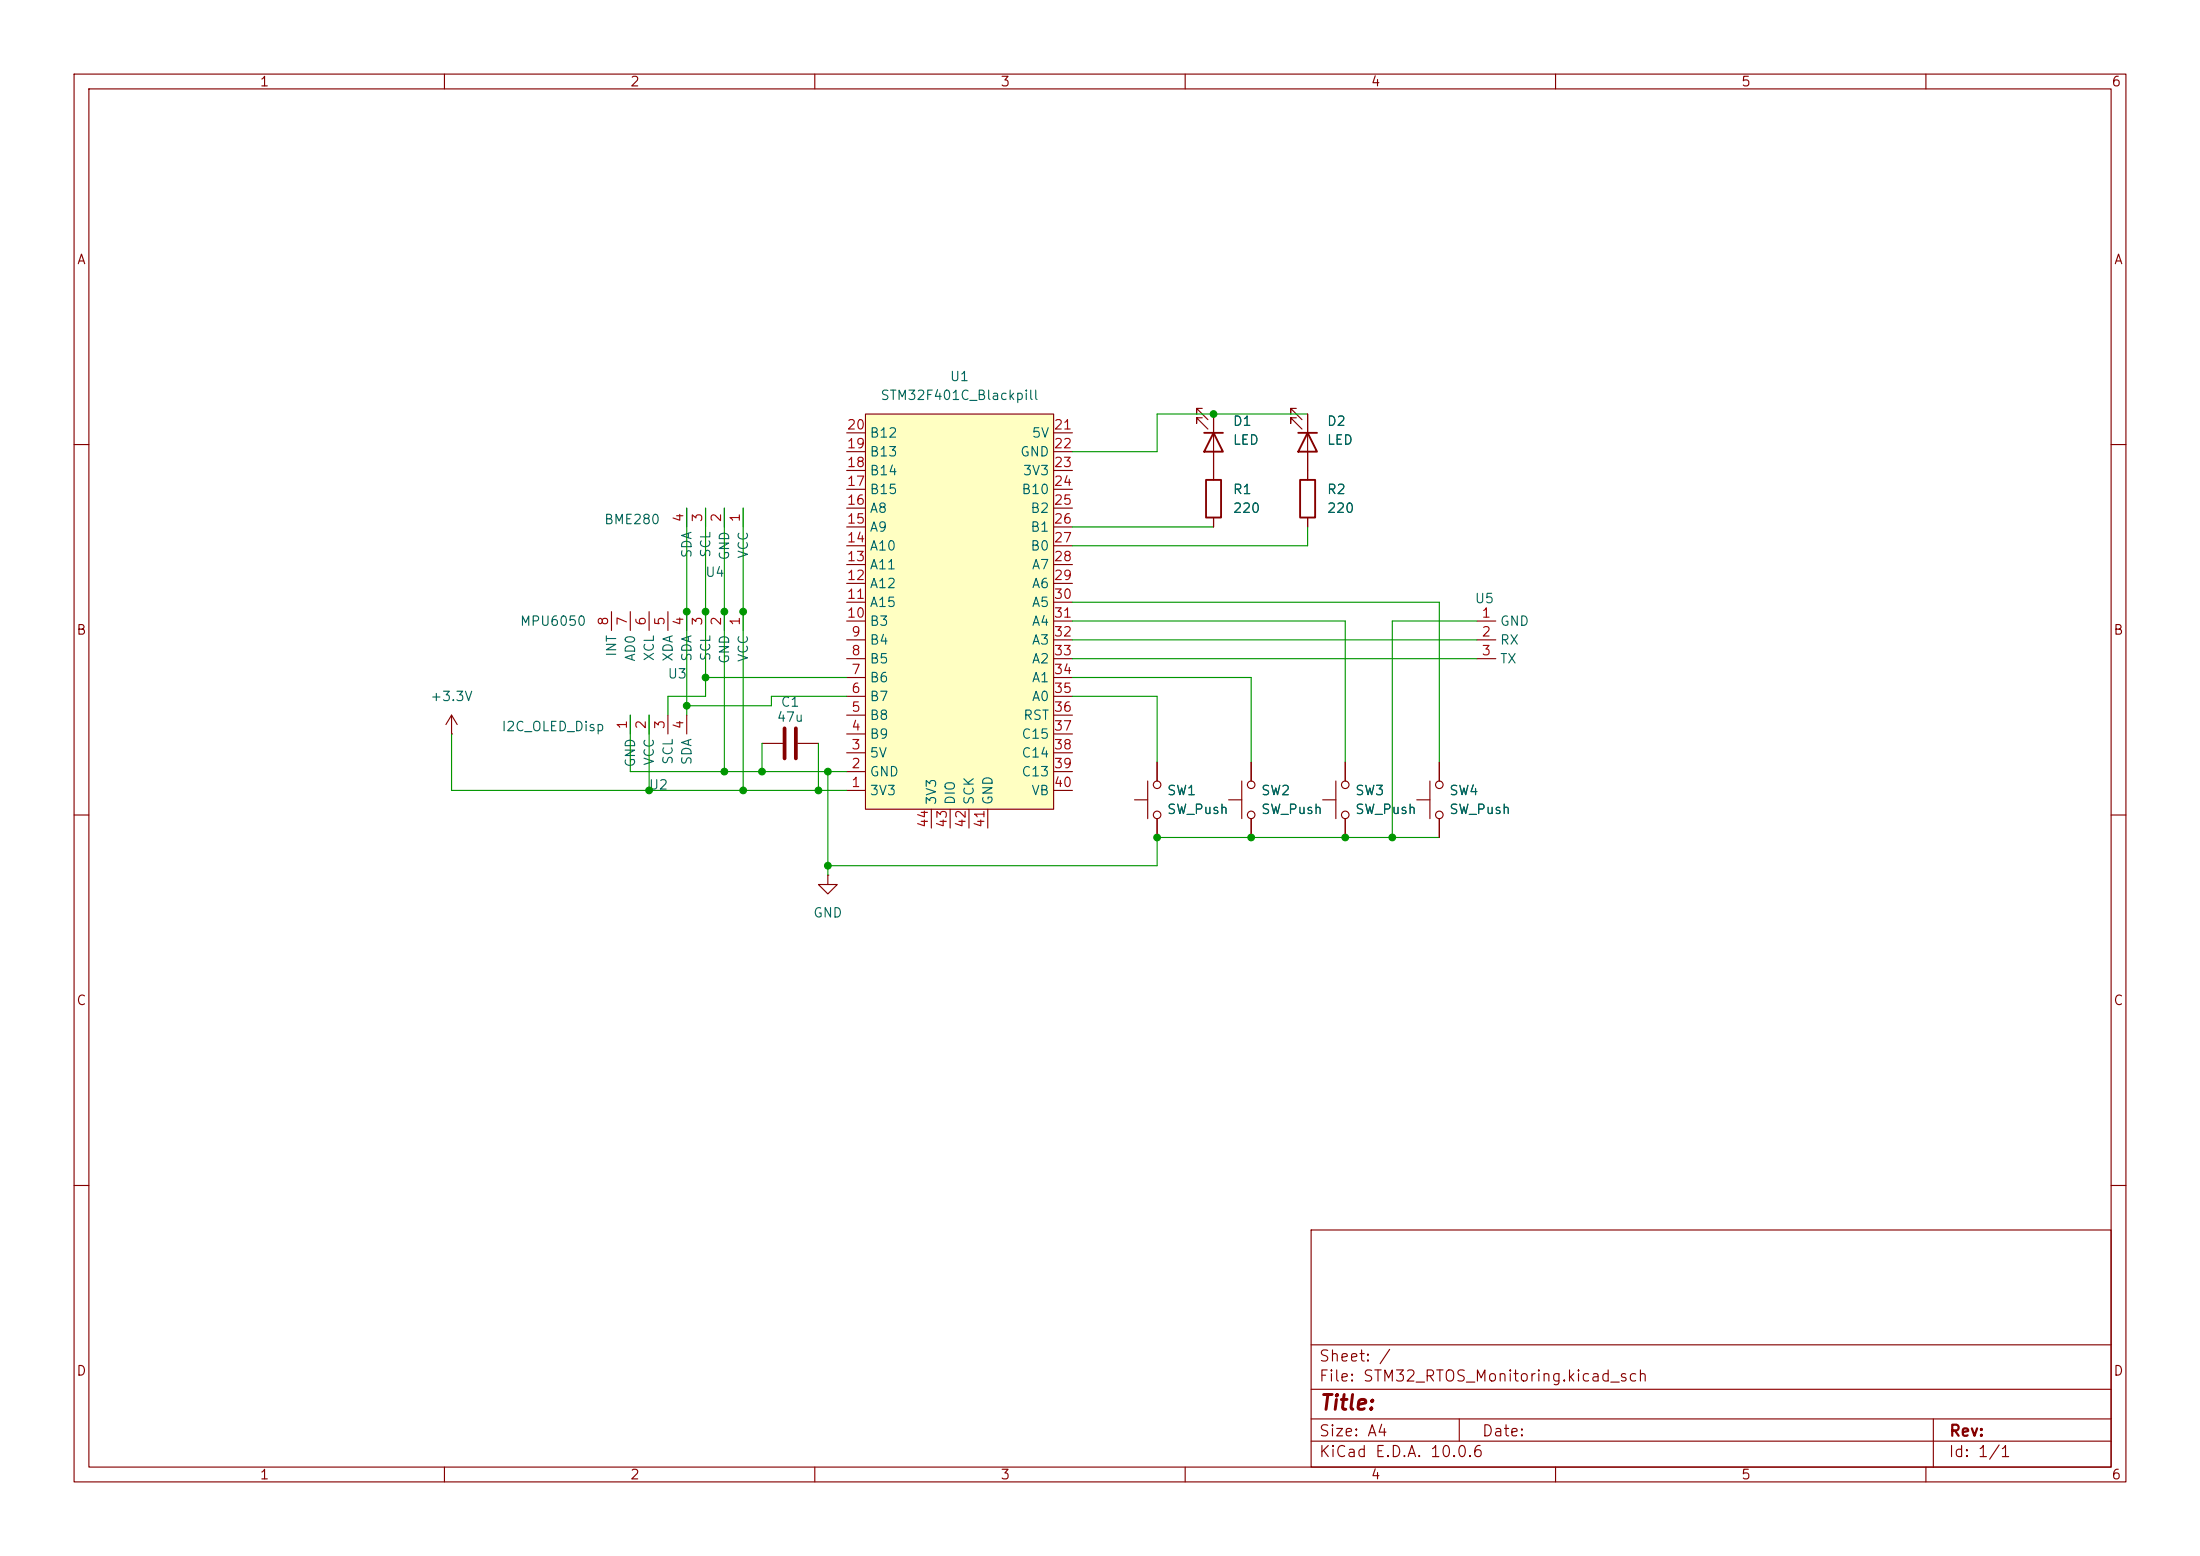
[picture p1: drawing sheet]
(kicad_sch
 (version 20260306)
 (generator "eeschema")
 (generator_version "10.0")
 (paper "A4")
 (lib_symbols
  (symbol "Device:C"
   (pin_numbers (hide yes))
   (pin_names
    (offset 0.254)) (exclude_from_sim no) (in_bom yes) (on_board yes)
   (in_pos_files yes)
   (duplicate_pin_numbers_are_jumpers no)
   (property "Reference" "C" (at 0.635 2.54 0) (show_name no) (do_not_autoplace no) (effects (font (size 1.27 1.27)) (justify left)))
   (property "Value" "C" (at 0.635 -2.54 0) (show_name no) (do_not_autoplace no) (effects (font (size 1.27 1.27)) (justify left)))
   (property "Footprint" "" (at 0.9652 -3.81 0) (show_name no) (do_not_autoplace no) (hide yes) (effects (font (size 1.27 1.27))))
   (property "Datasheet" "" (at 0 0 0) (show_name no) (do_not_autoplace no) (hide yes) (effects (font (size 1.27 1.27))))
   (property "Description" "Unpolarized capacitor" (at 0 0 0) (show_name no) (do_not_autoplace no) (hide yes) (effects (font (size 1.27 1.27))))
   (symbol "C_0_1"
    (polyline (pts (xy -2.032 0.762) (xy 2.032 0.762)) (stroke (width 0.508) (type default)) (fill (type none)))
    (polyline (pts (xy -2.032 -0.762) (xy 2.032 -0.762)) (stroke (width 0.508) (type default)) (fill (type none))))
   (symbol "C_1_1"
    (pin passive line (at 0 3.81 270) (length 2.794) (name "" (effects (font (size 1.27 1.27)))) (number "1" (effects (font (size 1.27 1.27)))))
    (pin passive line (at 0 -3.81 90) (length 2.794) (name "" (effects (font (size 1.27 1.27)))) (number "2" (effects (font (size 1.27 1.27))))))
   (embedded_fonts no))
  (symbol "Device:LED"
   (pin_numbers (hide yes))
   (pin_names
    (offset 1.016) (hide yes)) (exclude_from_sim no) (in_bom yes) (on_board yes)
   (in_pos_files yes)
   (duplicate_pin_numbers_are_jumpers no)
   (property "Reference" "D" (at 0 2.54 0) (show_name no) (do_not_autoplace no) (effects (font (size 1.27 1.27))))
   (property "Value" "LED" (at 0 -2.54 0) (show_name no) (do_not_autoplace no) (effects (font (size 1.27 1.27))))
   (property "Footprint" "" (at 0 0 0) (show_name no) (do_not_autoplace no) (hide yes) (effects (font (size 1.27 1.27))))
   (property "Datasheet" "" (at 0 0 0) (show_name no) (do_not_autoplace no) (hide yes) (effects (font (size 1.27 1.27))))
   (property "Description" "Light emitting diode" (at 0 0 0) (show_name no) (do_not_autoplace no) (hide yes) (effects (font (size 1.27 1.27))))
   (property "Sim.Pins" "1=K 2=A" (at 0 0 0) (show_name no) (do_not_autoplace no) (hide yes) (effects (font (size 1.27 1.27))))
   (symbol "LED_0_1"
    (polyline (pts (xy -3.048 -0.762) (xy -4.572 -2.286) (xy -3.81 -2.286) (xy -4.572 -2.286) (xy -4.572 -1.524)) (stroke (width 0) (type default)) (fill (type none)))
    (polyline (pts (xy -1.778 -0.762) (xy -3.302 -2.286) (xy -2.54 -2.286) (xy -3.302 -2.286) (xy -3.302 -1.524)) (stroke (width 0) (type default)) (fill (type none)))
    (polyline (pts (xy -1.27 0) (xy 1.27 0)) (stroke (width 0) (type default)) (fill (type none)))
    (polyline (pts (xy -1.27 -1.27) (xy -1.27 1.27)) (stroke (width 0.254) (type default)) (fill (type none)))
    (polyline (pts (xy 1.27 -1.27) (xy 1.27 1.27) (xy -1.27 0) (xy 1.27 -1.27)) (stroke (width 0.254) (type default)) (fill (type none))))
   (symbol "LED_1_1"
    (pin passive line (at -3.81 0 0) (length 2.54) (name "K" (effects (font (size 1.27 1.27)))) (number "1" (effects (font (size 1.27 1.27)))))
    (pin passive line (at 3.81 0 180) (length 2.54) (name "A" (effects (font (size 1.27 1.27)))) (number "2" (effects (font (size 1.27 1.27))))))
   (embedded_fonts no))
  (symbol "Device:R"
   (pin_numbers (hide yes))
   (pin_names
    (offset 0)) (exclude_from_sim no) (in_bom yes) (on_board yes)
   (in_pos_files yes)
   (duplicate_pin_numbers_are_jumpers no)
   (property "Reference" "R" (at 2.032 0 90) (show_name no) (do_not_autoplace no) (effects (font (size 1.27 1.27))))
   (property "Value" "R" (at 0 0 90) (show_name no) (do_not_autoplace no) (effects (font (size 1.27 1.27))))
   (property "Footprint" "" (at -1.778 0 90) (show_name no) (do_not_autoplace no) (hide yes) (effects (font (size 1.27 1.27))))
   (property "Datasheet" "" (at 0 0 0) (show_name no) (do_not_autoplace no) (hide yes) (effects (font (size 1.27 1.27))))
   (property "Description" "Resistor" (at 0 0 0) (show_name no) (do_not_autoplace no) (hide yes) (effects (font (size 1.27 1.27))))
   (symbol "R_0_1"
    (rectangle (start -1.016 -2.54) (end 1.016 2.54) (stroke (width 0.254) (type default)) (fill (type none))))
   (symbol "R_1_1"
    (pin passive line (at 0 3.81 270) (length 1.27) (name "" (effects (font (size 1.27 1.27)))) (number "1" (effects (font (size 1.27 1.27)))))
    (pin passive line (at 0 -3.81 90) (length 1.27) (name "" (effects (font (size 1.27 1.27)))) (number "2" (effects (font (size 1.27 1.27))))))
   (embedded_fonts no))
  (symbol "Switch:SW_Push"
   (pin_numbers (hide yes))
   (pin_names
    (offset 1.016) (hide yes)) (exclude_from_sim no) (in_bom yes) (on_board yes)
   (in_pos_files yes)
   (duplicate_pin_numbers_are_jumpers no)
   (property "Reference" "SW" (at 1.27 2.54 0) (show_name no) (do_not_autoplace no) (effects (font (size 1.27 1.27)) (justify left)))
   (property "Value" "SW_Push" (at 0 -1.524 0) (show_name no) (do_not_autoplace no) (effects (font (size 1.27 1.27))))
   (property "Footprint" "" (at 0 5.08 0) (show_name no) (do_not_autoplace no) (hide yes) (effects (font (size 1.27 1.27))))
   (property "Datasheet" "" (at 0 5.08 0) (show_name no) (do_not_autoplace no) (hide yes) (effects (font (size 1.27 1.27))))
   (property "Description" "Push button switch, generic, two pins" (at 0 0 0) (show_name no) (do_not_autoplace no) (hide yes) (effects (font (size 1.27 1.27))))
   (symbol "SW_Push_0_1"
    (circle (center -2.032 0) (radius 0.508) (stroke (width 0) (type default)) (fill (type none)))
    (polyline (pts (xy 0 1.27) (xy 0 3.048)) (stroke (width 0) (type default)) (fill (type none)))
    (circle (center 2.032 0) (radius 0.508) (stroke (width 0) (type default)) (fill (type none)))
    (polyline (pts (xy 2.54 1.27) (xy -2.54 1.27)) (stroke (width 0) (type default)) (fill (type none)))
    (pin passive line (at -5.08 0 0) (length 2.54) (name "1" (effects (font (size 1.27 1.27)))) (number "1" (effects (font (size 1.27 1.27)))))
    (pin passive line (at 5.08 0 180) (length 2.54) (name "2" (effects (font (size 1.27 1.27)))) (number "2" (effects (font (size 1.27 1.27))))))
   (embedded_fonts no))
  (symbol "power:+3.3V"
   (power global)
   (pin_numbers (hide yes))
   (pin_names
    (offset 0) (hide yes)) (exclude_from_sim no) (in_bom yes) (on_board yes)
   (in_pos_files yes)
   (duplicate_pin_numbers_are_jumpers no)
   (property "Reference" "#PWR" (at 0 -3.81 0) (show_name no) (do_not_autoplace no) (hide yes) (effects (font (size 1.27 1.27))))
   (property "Value" "+3.3V" (at 0 3.556 0) (show_name no) (do_not_autoplace no) (effects (font (size 1.27 1.27))))
   (property "Footprint" "" (at 0 0 0) (show_name no) (do_not_autoplace no) (hide yes) (effects (font (size 1.27 1.27))))
   (property "Datasheet" "" (at 0 0 0) (show_name no) (do_not_autoplace no) (hide yes) (effects (font (size 1.27 1.27))))
   (property "Description" "Power symbol creates a global label with name \"+3.3V\"" (at 0 0 0) (show_name no) (do_not_autoplace no) (hide yes) (effects (font (size 1.27 1.27))))
   (symbol "+3.3V_0_1"
    (polyline (pts (xy -0.762 1.27) (xy 0 2.54)) (stroke (width 0) (type default)) (fill (type none)))
    (polyline (pts (xy 0 2.54) (xy 0.762 1.27)) (stroke (width 0) (type default)) (fill (type none)))
    (polyline (pts (xy 0 0) (xy 0 2.54)) (stroke (width 0) (type default)) (fill (type none))))
   (symbol "+3.3V_1_1"
    (pin power_in line (at 0 0 90) (length 0) (name "" (effects (font (size 1.27 1.27)))) (number "1" (effects (font (size 1.27 1.27))))))
   (embedded_fonts no))
  (symbol "power:GND"
   (power global)
   (pin_numbers (hide yes))
   (pin_names
    (offset 0) (hide yes)) (exclude_from_sim no) (in_bom yes) (on_board yes)
   (in_pos_files yes)
   (duplicate_pin_numbers_are_jumpers no)
   (property "Reference" "#PWR" (at 0 -6.35 0) (show_name no) (do_not_autoplace no) (hide yes) (effects (font (size 1.27 1.27))))
   (property "Value" "GND" (at 0 -3.81 0) (show_name no) (do_not_autoplace no) (effects (font (size 1.27 1.27))))
   (property "Footprint" "" (at 0 0 0) (show_name no) (do_not_autoplace no) (hide yes) (effects (font (size 1.27 1.27))))
   (property "Datasheet" "" (at 0 0 0) (show_name no) (do_not_autoplace no) (hide yes) (effects (font (size 1.27 1.27))))
   (property "Description" "Power symbol creates a global label with name \"GND\" , ground" (at 0 0 0) (show_name no) (do_not_autoplace no) (hide yes) (effects (font (size 1.27 1.27))))
   (symbol "GND_0_1"
    (polyline (pts (xy 0 0) (xy 0 -1.27) (xy 1.27 -1.27) (xy 0 -2.54) (xy -1.27 -1.27) (xy 0 -1.27)) (stroke (width 0) (type default)) (fill (type none))))
   (symbol "GND_1_1"
    (pin power_in line (at 0 0 270) (length 0) (name "" (effects (font (size 1.27 1.27)))) (number "1" (effects (font (size 1.27 1.27))))))
   (embedded_fonts no))
  (symbol "sym_lib:BME280" (exclude_from_sim no) (in_bom yes) (on_board yes)
   (in_pos_files yes)
   (duplicate_pin_numbers_are_jumpers no)
   (property "Reference" "U" (at 0 -5.588 0) (show_name no) (do_not_autoplace no) (effects (font (size 1.27 1.27))))
   (property "Value" "BME280" (at -11.684 1.27 0) (show_name no) (do_not_autoplace no) (effects (font (size 1.27 1.27))))
   (property "Footprint" "" (at 0 0 0) (show_name no) (do_not_autoplace no) (hide yes) (effects (font (size 1.27 1.27))))
   (property "Datasheet" "" (at 0 0 0) (show_name no) (do_not_autoplace no) (hide yes) (effects (font (size 1.27 1.27))))
   (property "Description" "" (at 0 0 0) (show_name no) (do_not_autoplace no) (hide yes) (effects (font (size 1.27 1.27))))
   (symbol "BME280_1_1"
    (pin power_in line (at 3.81 2.54 270) (length 2.54) (name "VCC" (effects (font (size 1.27 1.27)))) (number "1" (effects (font (size 1.27 1.27)))))
    (pin power_in line (at 1.27 2.54 270) (length 2.54) (name "GND" (effects (font (size 1.27 1.27)))) (number "2" (effects (font (size 1.27 1.27)))))
    (pin bidirectional line (at -1.27 2.54 270) (length 2.54) (name "SCL" (effects (font (size 1.27 1.27)))) (number "3" (effects (font (size 1.27 1.27)))))
    (pin bidirectional line (at -3.81 2.54 270) (length 2.54) (name "SDA" (effects (font (size 1.27 1.27)))) (number "4" (effects (font (size 1.27 1.27))))))
   (embedded_fonts no))
  (symbol "sym_lib:I2C_OLED_Disp" (exclude_from_sim no) (in_bom yes) (on_board yes)
   (in_pos_files yes)
   (duplicate_pin_numbers_are_jumpers no)
   (property "Reference" "U" (at 0 -5.588 0) (show_name no) (do_not_autoplace no) (effects (font (size 1.27 1.27))))
   (property "Value" "I2C_OLED_Disp" (at -13.97 1.524 0) (show_name no) (do_not_autoplace no) (effects (font (size 1.27 1.27))))
   (property "Footprint" "" (at 0 0 0) (show_name no) (do_not_autoplace no) (hide yes) (effects (font (size 1.27 1.27))))
   (property "Datasheet" "" (at 0 0 0) (show_name no) (do_not_autoplace no) (hide yes) (effects (font (size 1.27 1.27))))
   (property "Description" "" (at 0 0 0) (show_name no) (do_not_autoplace no) (hide yes) (effects (font (size 1.27 1.27))))
   (symbol "I2C_OLED_Disp_1_1"
    (pin power_in line (at -3.81 2.54 270) (length 2.54) (name "GND" (effects (font (size 1.27 1.27)))) (number "1" (effects (font (size 1.27 1.27)))))
    (pin power_in line (at -1.27 2.54 270) (length 2.54) (name "VCC" (effects (font (size 1.27 1.27)))) (number "2" (effects (font (size 1.27 1.27)))))
    (pin bidirectional line (at 1.27 2.54 270) (length 2.54) (name "SCL" (effects (font (size 1.27 1.27)))) (number "3" (effects (font (size 1.27 1.27)))))
    (pin bidirectional line (at 3.81 2.54 270) (length 2.54) (name "SDA" (effects (font (size 1.27 1.27)))) (number "4" (effects (font (size 1.27 1.27))))))
   (embedded_fonts no))
  (symbol "sym_lib:MPU6050" (exclude_from_sim no) (in_bom yes) (on_board yes)
   (in_pos_files yes)
   (duplicate_pin_numbers_are_jumpers no)
   (property "Reference" "U" (at 0 -5.588 0) (show_name no) (do_not_autoplace no) (effects (font (size 1.27 1.27))))
   (property "Value" "MPU6050" (at -17.018 1.778 0) (show_name no) (do_not_autoplace no) (effects (font (size 1.27 1.27))))
   (property "Footprint" "" (at 0 0 0) (show_name no) (do_not_autoplace no) (hide yes) (effects (font (size 1.27 1.27))))
   (property "Datasheet" "" (at 0 0 0) (show_name no) (do_not_autoplace no) (hide yes) (effects (font (size 1.27 1.27))))
   (property "Description" "" (at 0 0 0) (show_name no) (do_not_autoplace no) (hide yes) (effects (font (size 1.27 1.27))))
   (symbol "MPU6050_1_1"
    (pin power_in line (at 8.89 2.54 270) (length 2.54) (name "VCC" (effects (font (size 1.27 1.27)))) (number "1" (effects (font (size 1.27 1.27)))))
    (pin power_in line (at 6.35 2.54 270) (length 2.54) (name "GND" (effects (font (size 1.27 1.27)))) (number "2" (effects (font (size 1.27 1.27)))))
    (pin bidirectional line (at 3.81 2.54 270) (length 2.54) (name "SCL" (effects (font (size 1.27 1.27)))) (number "3" (effects (font (size 1.27 1.27)))))
    (pin bidirectional line (at 1.27 2.54 270) (length 2.54) (name "SDA" (effects (font (size 1.27 1.27)))) (number "4" (effects (font (size 1.27 1.27)))))
    (pin bidirectional line (at -1.27 2.54 270) (length 2.54) (name "XDA" (effects (font (size 1.27 1.27)))) (number "5" (effects (font (size 1.27 1.27)))))
    (pin bidirectional line (at -3.81 2.54 270) (length 2.54) (name "XCL" (effects (font (size 1.27 1.27)))) (number "6" (effects (font (size 1.27 1.27)))))
    (pin bidirectional line (at -6.35 2.54 270) (length 2.54) (name "AD0" (effects (font (size 1.27 1.27)))) (number "7" (effects (font (size 1.27 1.27)))))
    (pin bidirectional line (at -8.89 2.54 270) (length 2.54) (name "INT" (effects (font (size 1.27 1.27)))) (number "8" (effects (font (size 1.27 1.27))))))
   (embedded_fonts no))
  (symbol "sym_lib:STM32F401C_Blackpill" (exclude_from_sim no) (in_bom yes) (on_board yes)
   (in_pos_files yes)
   (duplicate_pin_numbers_are_jumpers no)
   (property "Reference" "U" (at 0 0 0) (show_name no) (do_not_autoplace no) (effects (font (size 1.27 1.27))))
   (property "Value" "STM32F401C_Blackpill" (at 16.764 -53.848 0) (show_name no) (do_not_autoplace no) (effects (font (size 1.27 1.27))))
   (property "Footprint" "" (at 0 0 0) (show_name no) (do_not_autoplace no) (hide yes) (effects (font (size 1.27 1.27))))
   (property "Datasheet" "" (at 0 0 0) (show_name no) (do_not_autoplace no) (hide yes) (effects (font (size 1.27 1.27))))
   (property "Description" "" (at 0 0 0) (show_name no) (do_not_autoplace no) (hide yes) (effects (font (size 1.27 1.27))))
   (symbol "STM32F401C_Blackpill_1_1"
    (rectangle (start -12.7 2.54) (end 12.7 -50.8) (stroke (width 0) (type solid)) (fill (type background)))
    (pin power_in line (at -15.24 -48.26 0) (length 2.54) (name "3V3" (effects (font (size 1.27 1.27)))) (number "1" (effects (font (size 1.27 1.27)))))
    (pin power_in line (at -15.24 -45.72 0) (length 2.54) (name "GND" (effects (font (size 1.27 1.27)))) (number "2" (effects (font (size 1.27 1.27)))))
    (pin power_in line (at -15.24 -43.18 0) (length 2.54) (name "5V" (effects (font (size 1.27 1.27)))) (number "3" (effects (font (size 1.27 1.27)))))
    (pin bidirectional line (at -15.24 -40.64 0) (length 2.54) (name "B9" (effects (font (size 1.27 1.27)))) (number "4" (effects (font (size 1.27 1.27)))))
    (pin bidirectional line (at -15.24 -38.1 0) (length 2.54) (name "B8" (effects (font (size 1.27 1.27)))) (number "5" (effects (font (size 1.27 1.27)))))
    (pin bidirectional line (at -15.24 -35.56 0) (length 2.54) (name "B7" (effects (font (size 1.27 1.27)))) (number "6" (effects (font (size 1.27 1.27)))))
    (pin bidirectional line (at -15.24 -33.02 0) (length 2.54) (name "B6" (effects (font (size 1.27 1.27)))) (number "7" (effects (font (size 1.27 1.27)))))
    (pin bidirectional line (at -15.24 -30.48 0) (length 2.54) (name "B5" (effects (font (size 1.27 1.27)))) (number "8" (effects (font (size 1.27 1.27)))))
    (pin bidirectional line (at -15.24 -27.94 0) (length 2.54) (name "B4" (effects (font (size 1.27 1.27)))) (number "9" (effects (font (size 1.27 1.27)))))
    (pin bidirectional line (at -15.24 -25.4 0) (length 2.54) (name "B3" (effects (font (size 1.27 1.27)))) (number "10" (effects (font (size 1.27 1.27)))))
    (pin bidirectional line (at -15.24 -22.86 0) (length 2.54) (name "A15" (effects (font (size 1.27 1.27)))) (number "11" (effects (font (size 1.27 1.27)))))
    (pin bidirectional line (at -15.24 -20.32 0) (length 2.54) (name "A12" (effects (font (size 1.27 1.27)))) (number "12" (effects (font (size 1.27 1.27)))))
    (pin bidirectional line (at -15.24 -17.78 0) (length 2.54) (name "A11" (effects (font (size 1.27 1.27)))) (number "13" (effects (font (size 1.27 1.27)))))
    (pin bidirectional line (at -15.24 -15.24 0) (length 2.54) (name "A10" (effects (font (size 1.27 1.27)))) (number "14" (effects (font (size 1.27 1.27)))))
    (pin bidirectional line (at -15.24 -12.7 0) (length 2.54) (name "A9" (effects (font (size 1.27 1.27)))) (number "15" (effects (font (size 1.27 1.27)))))
    (pin bidirectional line (at -15.24 -10.16 0) (length 2.54) (name "A8" (effects (font (size 1.27 1.27)))) (number "16" (effects (font (size 1.27 1.27)))))
    (pin bidirectional line (at -15.24 -7.62 0) (length 2.54) (name "B15" (effects (font (size 1.27 1.27)))) (number "17" (effects (font (size 1.27 1.27)))))
    (pin bidirectional line (at -15.24 -5.08 0) (length 2.54) (name "B14" (effects (font (size 1.27 1.27)))) (number "18" (effects (font (size 1.27 1.27)))))
    (pin bidirectional line (at -15.24 -2.54 0) (length 2.54) (name "B13" (effects (font (size 1.27 1.27)))) (number "19" (effects (font (size 1.27 1.27)))))
    (pin bidirectional line (at -15.24 0 0) (length 2.54) (name "B12" (effects (font (size 1.27 1.27)))) (number "20" (effects (font (size 1.27 1.27)))))
    (pin power_in line (at 15.24 0 180) (length 2.54) (name "5V" (effects (font (size 1.27 1.27)))) (number "21" (effects (font (size 1.27 1.27)))))
    (pin power_in line (at 15.24 -2.54 180) (length 2.54) (name "GND" (effects (font (size 1.27 1.27)))) (number "22" (effects (font (size 1.27 1.27)))))
    (pin power_in line (at 15.24 -5.08 180) (length 2.54) (name "3V3" (effects (font (size 1.27 1.27)))) (number "23" (effects (font (size 1.27 1.27)))))
    (pin bidirectional line (at 15.24 -7.62 180) (length 2.54) (name "B10" (effects (font (size 1.27 1.27)))) (number "24" (effects (font (size 1.27 1.27)))))
    (pin bidirectional line (at 15.24 -10.16 180) (length 2.54) (name "B2" (effects (font (size 1.27 1.27)))) (number "25" (effects (font (size 1.27 1.27)))))
    (pin bidirectional line (at 15.24 -12.7 180) (length 2.54) (name "B1" (effects (font (size 1.27 1.27)))) (number "26" (effects (font (size 1.27 1.27)))))
    (pin bidirectional line (at 15.24 -15.24 180) (length 2.54) (name "B0" (effects (font (size 1.27 1.27)))) (number "27" (effects (font (size 1.27 1.27)))))
    (pin bidirectional line (at 15.24 -17.78 180) (length 2.54) (name "A7" (effects (font (size 1.27 1.27)))) (number "28" (effects (font (size 1.27 1.27)))))
    (pin bidirectional line (at 15.24 -20.32 180) (length 2.54) (name "A6" (effects (font (size 1.27 1.27)))) (number "29" (effects (font (size 1.27 1.27)))))
    (pin bidirectional line (at 15.24 -22.86 180) (length 2.54) (name "A5" (effects (font (size 1.27 1.27)))) (number "30" (effects (font (size 1.27 1.27)))))
    (pin bidirectional line (at 15.24 -25.4 180) (length 2.54) (name "A4" (effects (font (size 1.27 1.27)))) (number "31" (effects (font (size 1.27 1.27)))))
    (pin bidirectional line (at 15.24 -27.94 180) (length 2.54) (name "A3" (effects (font (size 1.27 1.27)))) (number "32" (effects (font (size 1.27 1.27)))))
    (pin bidirectional line (at 15.24 -30.48 180) (length 2.54) (name "A2" (effects (font (size 1.27 1.27)))) (number "33" (effects (font (size 1.27 1.27)))))
    (pin bidirectional line (at 15.24 -33.02 180) (length 2.54) (name "A1" (effects (font (size 1.27 1.27)))) (number "34" (effects (font (size 1.27 1.27)))))
    (pin bidirectional line (at 15.24 -35.56 180) (length 2.54) (name "A0" (effects (font (size 1.27 1.27)))) (number "35" (effects (font (size 1.27 1.27)))))
    (pin bidirectional line (at 15.24 -38.1 180) (length 2.54) (name "RST" (effects (font (size 1.27 1.27)))) (number "36" (effects (font (size 1.27 1.27)))))
    (pin bidirectional line (at 15.24 -40.64 180) (length 2.54) (name "C15" (effects (font (size 1.27 1.27)))) (number "37" (effects (font (size 1.27 1.27)))))
    (pin bidirectional line (at 15.24 -43.18 180) (length 2.54) (name "C14" (effects (font (size 1.27 1.27)))) (number "38" (effects (font (size 1.27 1.27)))))
    (pin bidirectional line (at 15.24 -45.72 180) (length 2.54) (name "C13" (effects (font (size 1.27 1.27)))) (number "39" (effects (font (size 1.27 1.27)))))
    (pin bidirectional line (at 15.24 -48.26 180) (length 2.54) (name "VB" (effects (font (size 1.27 1.27)))) (number "40" (effects (font (size 1.27 1.27)))))
    (pin power_in line (at 3.81 -53.34 90) (length 2.54) (name "GND" (effects (font (size 1.27 1.27)))) (number "41" (effects (font (size 1.27 1.27)))))
    (pin bidirectional line (at 1.27 -53.34 90) (length 2.54) (name "SCK" (effects (font (size 1.27 1.27)))) (number "42" (effects (font (size 1.27 1.27)))))
    (pin bidirectional line (at -1.27 -53.34 90) (length 2.54) (name "DIO" (effects (font (size 1.27 1.27)))) (number "43" (effects (font (size 1.27 1.27)))))
    (pin power_in line (at -3.81 -53.34 90) (length 2.54) (name "3V3" (effects (font (size 1.27 1.27)))) (number "44" (effects (font (size 1.27 1.27))))))
   (embedded_fonts no))
  (symbol "sym_lib:UART_Port" (exclude_from_sim no) (in_bom yes) (on_board yes)
   (in_pos_files yes)
   (duplicate_pin_numbers_are_jumpers no)
   (property "Reference" "U" (at 9.652 0 0) (show_name no) (do_not_autoplace no) (effects (font (size 1.27 1.27))))
   (property "Value" "" (at 0 0 0) (show_name no) (do_not_autoplace no) (effects (font (size 1.27 1.27))))
   (property "Footprint" "" (at 0 0 0) (show_name no) (do_not_autoplace no) (hide yes) (effects (font (size 1.27 1.27))))
   (property "Datasheet" "" (at 0 0 0) (show_name no) (do_not_autoplace no) (hide yes) (effects (font (size 1.27 1.27))))
   (property "Description" "" (at 0 0 0) (show_name no) (do_not_autoplace no) (hide yes) (effects (font (size 1.27 1.27))))
   (symbol "UART_Port_1_1"
    (pin power_in line (at 0 2.54 0) (length 2.54) (name "GND" (effects (font (size 1.27 1.27)))) (number "1" (effects (font (size 1.27 1.27)))))
    (pin bidirectional line (at 0 0 0) (length 2.54) (name "RX" (effects (font (size 1.27 1.27)))) (number "2" (effects (font (size 1.27 1.27)))))
    (pin bidirectional line (at 0 -2.54 0) (length 2.54) (name "TX" (effects (font (size 1.27 1.27)))) (number "3" (effects (font (size 1.27 1.27))))))
   (embedded_fonts no)))
 (junction
  (at 97.79 82.55)
  (diameter 0)
  (color 0 0 0 0))
 (junction
  (at 163.83 55.88)
  (diameter 0)
  (color 0 0 0 0))
 (junction
  (at 100.33 82.55)
  (diameter 0)
  (color 0 0 0 0))
 (junction
  (at 181.61 113.03)
  (diameter 0)
  (color 0 0 0 0))
 (junction
  (at 111.76 104.14)
  (diameter 0)
  (color 0 0 0 0))
 (junction
  (at 95.25 82.55)
  (diameter 0)
  (color 0 0 0 0))
 (junction
  (at 92.71 82.55)
  (diameter 0)
  (color 0 0 0 0))
 (junction
  (at 168.91 113.03)
  (diameter 0)
  (color 0 0 0 0))
 (junction
  (at 100.33 106.68)
  (diameter 0)
  (color 0 0 0 0))
 (junction
  (at 111.76 116.84)
  (diameter 0)
  (color 0 0 0 0))
 (junction
  (at 95.25 91.44)
  (diameter 0)
  (color 0 0 0 0))
 (junction
  (at 87.63 106.68)
  (diameter 0)
  (color 0 0 0 0))
 (junction
  (at 156.21 113.03)
  (diameter 0)
  (color 0 0 0 0))
 (junction
  (at 97.79 104.14)
  (diameter 0)
  (color 0 0 0 0))
 (junction
  (at 102.87 104.14)
  (diameter 0)
  (color 0 0 0 0))
 (junction
  (at 110.49 106.68)
  (diameter 0)
  (color 0 0 0 0))
 (junction
  (at 92.71 95.25)
  (diameter 0)
  (color 0 0 0 0))
 (junction
  (at 187.96 113.03)
  (diameter 0)
  (color 0 0 0 0))
 (wire
  (pts (xy 114.3 106.68) (xy 110.49 106.68))
  (stroke (width 0) (type default)))
 (wire
  (pts (xy 100.33 106.68) (xy 87.63 106.68))
  (stroke (width 0) (type default)))
 (wire
  (pts (xy 97.79 68.58) (xy 97.79 82.55))
  (stroke (width 0) (type default)))
 (wire
  (pts (xy 85.09 104.14) (xy 97.79 104.14))
  (stroke (width 0) (type default)))
 (wire
  (pts (xy 85.09 104.14) (xy 85.09 96.52))
  (stroke (width 0) (type default)))
 (wire
  (pts (xy 114.3 93.98) (xy 104.14 93.98))
  (stroke (width 0) (type default)))
 (wire
  (pts (xy 144.78 60.96) (xy 156.21 60.96))
  (stroke (width 0) (type default)))
 (wire
  (pts (xy 90.17 93.98) (xy 95.25 93.98))
  (stroke (width 0) (type default)))
 (wire
  (pts (xy 111.76 104.14) (xy 111.76 116.84))
  (stroke (width 0) (type default)))
 (wire
  (pts (xy 176.53 73.66) (xy 176.53 71.12))
  (stroke (width 0) (type default)))
 (wire
  (pts (xy 95.25 91.44) (xy 95.25 82.55))
  (stroke (width 0) (type default)))
 (wire
  (pts (xy 156.21 93.98) (xy 156.21 102.87))
  (stroke (width 0) (type default)))
 (wire
  (pts (xy 144.78 73.66) (xy 176.53 73.66))
  (stroke (width 0) (type default)))
 (wire
  (pts (xy 95.25 91.44) (xy 114.3 91.44))
  (stroke (width 0) (type default)))
 (wire
  (pts (xy 168.91 91.44) (xy 168.91 102.87))
  (stroke (width 0) (type default)))
 (wire
  (pts (xy 92.71 68.58) (xy 92.71 82.55))
  (stroke (width 0) (type default)))
 (wire
  (pts (xy 102.87 104.14) (xy 111.76 104.14))
  (stroke (width 0) (type default)))
 (wire
  (pts (xy 92.71 82.55) (xy 92.71 95.25))
  (stroke (width 0) (type default)))
 (wire
  (pts (xy 60.96 106.68) (xy 87.63 106.68))
  (stroke (width 0) (type default)))
 (wire
  (pts (xy 97.79 82.55) (xy 97.79 104.14))
  (stroke (width 0) (type default)))
 (wire
  (pts (xy 90.17 93.98) (xy 90.17 96.52))
  (stroke (width 0) (type default)))
 (wire
  (pts (xy 156.21 116.84) (xy 111.76 116.84))
  (stroke (width 0) (type default)))
 (wire
  (pts (xy 111.76 116.84) (xy 111.76 118.11))
  (stroke (width 0) (type default)))
 (wire
  (pts (xy 102.87 100.33) (xy 102.87 104.14))
  (stroke (width 0) (type default)))
 (wire
  (pts (xy 144.78 86.36) (xy 199.39 86.36))
  (stroke (width 0) (type default)))
 (wire
  (pts (xy 144.78 81.28) (xy 194.31 81.28))
  (stroke (width 0) (type default)))
 (wire
  (pts (xy 100.33 68.58) (xy 100.33 82.55))
  (stroke (width 0) (type default)))
 (wire
  (pts (xy 163.83 55.88) (xy 176.53 55.88))
  (stroke (width 0) (type default)))
 (wire
  (pts (xy 168.91 113.03) (xy 181.61 113.03))
  (stroke (width 0) (type default)))
 (wire
  (pts (xy 92.71 95.25) (xy 104.14 95.25))
  (stroke (width 0) (type default)))
 (wire
  (pts (xy 95.25 68.58) (xy 95.25 82.55))
  (stroke (width 0) (type default)))
 (wire
  (pts (xy 194.31 81.28) (xy 194.31 102.87))
  (stroke (width 0) (type default)))
 (wire
  (pts (xy 97.79 104.14) (xy 102.87 104.14))
  (stroke (width 0) (type default)))
 (wire
  (pts (xy 144.78 93.98) (xy 156.21 93.98))
  (stroke (width 0) (type default)))
 (wire
  (pts (xy 156.21 60.96) (xy 156.21 55.88))
  (stroke (width 0) (type default)))
 (wire
  (pts (xy 156.21 113.03) (xy 168.91 113.03))
  (stroke (width 0) (type default)))
 (wire
  (pts (xy 144.78 91.44) (xy 168.91 91.44))
  (stroke (width 0) (type default)))
 (wire
  (pts (xy 100.33 82.55) (xy 100.33 106.68))
  (stroke (width 0) (type default)))
 (wire
  (pts (xy 181.61 83.82) (xy 181.61 102.87))
  (stroke (width 0) (type default)))
 (wire
  (pts (xy 187.96 113.03) (xy 194.31 113.03))
  (stroke (width 0) (type default)))
 (wire
  (pts (xy 87.63 106.68) (xy 87.63 96.52))
  (stroke (width 0) (type default)))
 (wire
  (pts (xy 110.49 106.68) (xy 100.33 106.68))
  (stroke (width 0) (type default)))
 (wire
  (pts (xy 144.78 88.9) (xy 199.39 88.9))
  (stroke (width 0) (type default)))
 (wire
  (pts (xy 187.96 83.82) (xy 187.96 113.03))
  (stroke (width 0) (type default)))
 (wire
  (pts (xy 144.78 71.12) (xy 163.83 71.12))
  (stroke (width 0) (type default)))
 (wire
  (pts (xy 144.78 83.82) (xy 181.61 83.82))
  (stroke (width 0) (type default)))
 (wire
  (pts (xy 181.61 113.03) (xy 187.96 113.03))
  (stroke (width 0) (type default)))
 (wire
  (pts (xy 104.14 93.98) (xy 104.14 95.25))
  (stroke (width 0) (type default)))
 (wire
  (pts (xy 60.96 99.06) (xy 60.96 106.68))
  (stroke (width 0) (type default)))
 (wire
  (pts (xy 156.21 55.88) (xy 163.83 55.88))
  (stroke (width 0) (type default)))
 (wire
  (pts (xy 95.25 93.98) (xy 95.25 91.44))
  (stroke (width 0) (type default)))
 (wire
  (pts (xy 156.21 113.03) (xy 156.21 116.84))
  (stroke (width 0) (type default)))
 (wire
  (pts (xy 92.71 95.25) (xy 92.71 96.52))
  (stroke (width 0) (type default)))
 (wire
  (pts (xy 199.39 83.82) (xy 187.96 83.82))
  (stroke (width 0) (type default)))
 (wire
  (pts (xy 111.76 104.14) (xy 114.3 104.14))
  (stroke (width 0) (type default)))
 (wire
  (pts (xy 110.49 100.33) (xy 110.49 106.68))
  (stroke (width 0) (type default)))
 (symbol
  (lib_id "Device:LED")
  (at 163.83 59.69 270)
  (unit 1)
  (body_style 1)
  (exclude_from_sim no)
  (in_bom yes)
  (on_board yes)
  (in_pos_files yes)
  (dnp no)
  (fields_autoplaced yes)
  (property "Reference" "D1" (at 166.37 56.8324 90) (show_name no) (do_not_autoplace no) (effects (font (size 1.27 1.27)) (justify left)))
  (property "Value" "LED" (at 166.37 59.3724 90) (show_name no) (do_not_autoplace no) (effects (font (size 1.27 1.27)) (justify left)))
  (property "Footprint" "" (at 163.83 59.69 0) (hide yes) (show_name no) (do_not_autoplace no) (effects (font (size 1.27 1.27))))
  (property "Datasheet" "" (at 163.83 59.69 0) (hide yes) (show_name no) (do_not_autoplace no) (effects (font (size 1.27 1.27))))
  (property "Description" "Light emitting diode" (at 163.83 59.69 0) (hide yes) (show_name no) (do_not_autoplace no) (effects (font (size 1.27 1.27))))
  (property "Sim.Pins" "1=K 2=A" (at 163.83 59.69 0) (hide yes) (show_name no) (do_not_autoplace no) (effects (font (size 1.27 1.27))))
  (pin "2")
  (pin "1"))
 (symbol
  (lib_id "sym_lib:MPU6050")
  (at 91.44 85.09 0)
  (unit 1)
  (body_style 1)
  (exclude_from_sim no)
  (in_bom yes)
  (on_board yes)
  (in_pos_files yes)
  (dnp no)
  (property "Reference" "U3" (at 91.44 90.932 0) (show_name no) (do_not_autoplace no) (effects (font (size 1.27 1.27))))
  (property "Value" "MPU6050" (at 74.676 83.82 0) (show_name no) (do_not_autoplace no) (effects (font (size 1.27 1.27))))
  (property "Footprint" "" (at 91.44 85.09 0) (hide yes) (show_name no) (do_not_autoplace no) (effects (font (size 1.27 1.27))))
  (property "Datasheet" "" (at 91.44 85.09 0) (hide yes) (show_name no) (do_not_autoplace no) (effects (font (size 1.27 1.27))))
  (property "Description" "" (at 91.44 85.09 0) (hide yes) (show_name no) (do_not_autoplace no) (effects (font (size 1.27 1.27))))
  (pin "4")
  (pin "7")
  (pin "5")
  (pin "1")
  (pin "3")
  (pin "8")
  (pin "6")
  (pin "2"))
 (symbol
  (lib_id "Device:R")
  (at 176.53 67.31 0)
  (unit 1)
  (body_style 1)
  (exclude_from_sim no)
  (in_bom yes)
  (on_board yes)
  (in_pos_files yes)
  (dnp no)
  (fields_autoplaced yes)
  (property "Reference" "R2" (at 179.07 66.0399 0) (show_name no) (do_not_autoplace no) (effects (font (size 1.27 1.27)) (justify left)))
  (property "Value" "220" (at 179.07 68.5799 0) (show_name no) (do_not_autoplace no) (effects (font (size 1.27 1.27)) (justify left)))
  (property "Footprint" "" (at 174.752 67.31 90) (hide yes) (show_name no) (do_not_autoplace no) (effects (font (size 1.27 1.27))))
  (property "Datasheet" "" (at 176.53 67.31 0) (hide yes) (show_name no) (do_not_autoplace no) (effects (font (size 1.27 1.27))))
  (property "Description" "Resistor" (at 176.53 67.31 0) (hide yes) (show_name no) (do_not_autoplace no) (effects (font (size 1.27 1.27))))
  (pin "1")
  (pin "2"))
 (symbol
  (lib_id "sym_lib:STM32F401C_Blackpill")
  (at 129.54 58.42 0)
  (unit 1)
  (body_style 1)
  (exclude_from_sim no)
  (in_bom yes)
  (on_board yes)
  (in_pos_files yes)
  (dnp no)
  (fields_autoplaced yes)
  (property "Reference" "U1" (at 129.54 50.8 0) (show_name no) (do_not_autoplace no) (effects (font (size 1.27 1.27))))
  (property "Value" "STM32F401C_Blackpill" (at 129.54 53.34 0) (show_name no) (do_not_autoplace no) (effects (font (size 1.27 1.27))))
  (property "Footprint" "" (at 129.54 58.42 0) (hide yes) (show_name no) (do_not_autoplace no) (effects (font (size 1.27 1.27))))
  (property "Datasheet" "" (at 129.54 58.42 0) (hide yes) (show_name no) (do_not_autoplace no) (effects (font (size 1.27 1.27))))
  (property "Description" "" (at 129.54 58.42 0) (hide yes) (show_name no) (do_not_autoplace no) (effects (font (size 1.27 1.27))))
  (pin "12")
  (pin "8")
  (pin "9")
  (pin "1")
  (pin "13")
  (pin "4")
  (pin "11")
  (pin "10")
  (pin "5")
  (pin "2")
  (pin "7")
  (pin "6")
  (pin "3")
  (pin "35")
  (pin "37")
  (pin "24")
  (pin "43")
  (pin "22")
  (pin "19")
  (pin "15")
  (pin "34")
  (pin "26")
  (pin "23")
  (pin "17")
  (pin "42")
  (pin "38")
  (pin "16")
  (pin "14")
  (pin "40")
  (pin "29")
  (pin "20")
  (pin "18")
  (pin "25")
  (pin "39")
  (pin "32")
  (pin "30")
  (pin "31")
  (pin "33")
  (pin "28")
  (pin "41")
  (pin "44")
  (pin "21")
  (pin "27")
  (pin "36"))
 (symbol
  (lib_id "power:GND")
  (at 111.76 118.11 0)
  (unit 1)
  (body_style 1)
  (exclude_from_sim no)
  (in_bom yes)
  (on_board yes)
  (in_pos_files yes)
  (dnp no)
  (fields_autoplaced yes)
  (property "Reference" "#PWR01" (at 111.76 124.46 0) (hide yes) (show_name no) (do_not_autoplace no) (effects (font (size 1.27 1.27))))
  (property "Value" "GND" (at 111.76 123.19 0) (show_name no) (do_not_autoplace no) (effects (font (size 1.27 1.27))))
  (property "Footprint" "" (at 111.76 118.11 0) (hide yes) (show_name no) (do_not_autoplace no) (effects (font (size 1.27 1.27))))
  (property "Datasheet" "" (at 111.76 118.11 0) (hide yes) (show_name no) (do_not_autoplace no) (effects (font (size 1.27 1.27))))
  (property "Description" "Power symbol creates a global label with name \"GND\" , ground" (at 111.76 118.11 0) (hide yes) (show_name no) (do_not_autoplace no) (effects (font (size 1.27 1.27))))
  (pin "1"))
 (symbol
  (lib_id "Switch:SW_Push")
  (at 181.61 107.95 90)
  (unit 1)
  (body_style 1)
  (exclude_from_sim no)
  (in_bom yes)
  (on_board yes)
  (in_pos_files yes)
  (dnp no)
  (fields_autoplaced yes)
  (property "Reference" "SW3" (at 182.88 106.6799 90) (show_name no) (do_not_autoplace no) (effects (font (size 1.27 1.27)) (justify right)))
  (property "Value" "SW_Push" (at 182.88 109.2199 90) (show_name no) (do_not_autoplace no) (effects (font (size 1.27 1.27)) (justify right)))
  (property "Footprint" "" (at 176.53 107.95 0) (hide yes) (show_name no) (do_not_autoplace no) (effects (font (size 1.27 1.27))))
  (property "Datasheet" "" (at 176.53 107.95 0) (hide yes) (show_name no) (do_not_autoplace no) (effects (font (size 1.27 1.27))))
  (property "Description" "Push button switch, generic, two pins" (at 181.61 107.95 0) (hide yes) (show_name no) (do_not_autoplace no) (effects (font (size 1.27 1.27))))
  (pin "1")
  (pin "2"))
 (symbol
  (lib_id "Device:LED")
  (at 176.53 59.69 270)
  (unit 1)
  (body_style 1)
  (exclude_from_sim no)
  (in_bom yes)
  (on_board yes)
  (in_pos_files yes)
  (dnp no)
  (fields_autoplaced yes)
  (property "Reference" "D2" (at 179.07 56.8324 90) (show_name no) (do_not_autoplace no) (effects (font (size 1.27 1.27)) (justify left)))
  (property "Value" "LED" (at 179.07 59.3724 90) (show_name no) (do_not_autoplace no) (effects (font (size 1.27 1.27)) (justify left)))
  (property "Footprint" "" (at 176.53 59.69 0) (hide yes) (show_name no) (do_not_autoplace no) (effects (font (size 1.27 1.27))))
  (property "Datasheet" "" (at 176.53 59.69 0) (hide yes) (show_name no) (do_not_autoplace no) (effects (font (size 1.27 1.27))))
  (property "Description" "Light emitting diode" (at 176.53 59.69 0) (hide yes) (show_name no) (do_not_autoplace no) (effects (font (size 1.27 1.27))))
  (property "Sim.Pins" "1=K 2=A" (at 176.53 59.69 0) (hide yes) (show_name no) (do_not_autoplace no) (effects (font (size 1.27 1.27))))
  (pin "1")
  (pin "2"))
 (symbol
  (lib_id "sym_lib:I2C_OLED_Disp")
  (at 88.9 99.06 0)
  (unit 1)
  (body_style 1)
  (exclude_from_sim no)
  (in_bom yes)
  (on_board yes)
  (in_pos_files yes)
  (dnp no)
  (property "Reference" "U2" (at 88.9 105.918 0) (show_name no) (do_not_autoplace no) (effects (font (size 1.27 1.27))))
  (property "Value" "I2C_OLED_Disp" (at 74.676 98.044 0) (show_name no) (do_not_autoplace no) (effects (font (size 1.27 1.27))))
  (property "Footprint" "" (at 88.9 99.06 0) (hide yes) (show_name no) (do_not_autoplace no) (effects (font (size 1.27 1.27))))
  (property "Datasheet" "" (at 88.9 99.06 0) (hide yes) (show_name no) (do_not_autoplace no) (effects (font (size 1.27 1.27))))
  (property "Description" "" (at 88.9 99.06 0) (hide yes) (show_name no) (do_not_autoplace no) (effects (font (size 1.27 1.27))))
  (pin "3")
  (pin "4")
  (pin "1")
  (pin "2"))
 (symbol
  (lib_id "Switch:SW_Push")
  (at 156.21 107.95 90)
  (unit 1)
  (body_style 1)
  (exclude_from_sim no)
  (in_bom yes)
  (on_board yes)
  (in_pos_files yes)
  (dnp no)
  (fields_autoplaced yes)
  (property "Reference" "SW1" (at 157.48 106.6799 90) (show_name no) (do_not_autoplace no) (effects (font (size 1.27 1.27)) (justify right)))
  (property "Value" "SW_Push" (at 157.48 109.2199 90) (show_name no) (do_not_autoplace no) (effects (font (size 1.27 1.27)) (justify right)))
  (property "Footprint" "Button_Switch_THT:SW_NKK_GW12LJP" (at 151.13 107.95 0) (hide yes) (show_name no) (do_not_autoplace no) (effects (font (size 1.27 1.27))))
  (property "Datasheet" "" (at 151.13 107.95 0) (hide yes) (show_name no) (do_not_autoplace no) (effects (font (size 1.27 1.27))))
  (property "Description" "Push button switch, generic, two pins" (at 156.21 107.95 0) (hide yes) (show_name no) (do_not_autoplace no) (effects (font (size 1.27 1.27))))
  (pin "1")
  (pin "2"))
 (symbol
  (lib_id "Switch:SW_Push")
  (at 194.31 107.95 90)
  (unit 1)
  (body_style 1)
  (exclude_from_sim no)
  (in_bom yes)
  (on_board yes)
  (in_pos_files yes)
  (dnp no)
  (fields_autoplaced yes)
  (property "Reference" "SW4" (at 195.58 106.6799 90) (show_name no) (do_not_autoplace no) (effects (font (size 1.27 1.27)) (justify right)))
  (property "Value" "SW_Push" (at 195.58 109.2199 90) (show_name no) (do_not_autoplace no) (effects (font (size 1.27 1.27)) (justify right)))
  (property "Footprint" "Button_Switch_THT:SW_NKK_GW12LJP" (at 189.23 107.95 0) (hide yes) (show_name no) (do_not_autoplace no) (effects (font (size 1.27 1.27))))
  (property "Datasheet" "" (at 189.23 107.95 0) (hide yes) (show_name no) (do_not_autoplace no) (effects (font (size 1.27 1.27))))
  (property "Description" "Push button switch, generic, two pins" (at 194.31 107.95 0) (hide yes) (show_name no) (do_not_autoplace no) (effects (font (size 1.27 1.27))))
  (pin "1")
  (pin "2"))
 (symbol
  (lib_id "Device:R")
  (at 163.83 67.31 0)
  (unit 1)
  (body_style 1)
  (exclude_from_sim no)
  (in_bom yes)
  (on_board yes)
  (in_pos_files yes)
  (dnp no)
  (fields_autoplaced yes)
  (property "Reference" "R1" (at 166.37 66.0399 0) (show_name no) (do_not_autoplace no) (effects (font (size 1.27 1.27)) (justify left)))
  (property "Value" "220" (at 166.37 68.5799 0) (show_name no) (do_not_autoplace no) (effects (font (size 1.27 1.27)) (justify left)))
  (property "Footprint" "" (at 162.052 67.31 90) (hide yes) (show_name no) (do_not_autoplace no) (effects (font (size 1.27 1.27))))
  (property "Datasheet" "" (at 163.83 67.31 0) (hide yes) (show_name no) (do_not_autoplace no) (effects (font (size 1.27 1.27))))
  (property "Description" "Resistor" (at 163.83 67.31 0) (hide yes) (show_name no) (do_not_autoplace no) (effects (font (size 1.27 1.27))))
  (pin "1")
  (pin "2"))
 (symbol
  (lib_id "sym_lib:BME280")
  (at 96.52 71.12 0)
  (unit 1)
  (body_style 1)
  (exclude_from_sim no)
  (in_bom yes)
  (on_board yes)
  (in_pos_files yes)
  (dnp no)
  (property "Reference" "U4" (at 96.52 77.216 0) (show_name no) (do_not_autoplace no) (effects (font (size 1.27 1.27))))
  (property "Value" "BME280" (at 85.344 70.104 0) (show_name no) (do_not_autoplace no) (effects (font (size 1.27 1.27))))
  (property "Footprint" "" (at 96.52 71.12 0) (hide yes) (show_name no) (do_not_autoplace no) (effects (font (size 1.27 1.27))))
  (property "Datasheet" "" (at 96.52 71.12 0) (hide yes) (show_name no) (do_not_autoplace no) (effects (font (size 1.27 1.27))))
  (property "Description" "" (at 96.52 71.12 0) (hide yes) (show_name no) (do_not_autoplace no) (effects (font (size 1.27 1.27))))
  (pin "1")
  (pin "3")
  (pin "4")
  (pin "2"))
 (symbol
  (lib_id "Switch:SW_Push")
  (at 168.91 107.95 90)
  (unit 1)
  (body_style 1)
  (exclude_from_sim no)
  (in_bom yes)
  (on_board yes)
  (in_pos_files yes)
  (dnp no)
  (fields_autoplaced yes)
  (property "Reference" "SW2" (at 170.18 106.6799 90) (show_name no) (do_not_autoplace no) (effects (font (size 1.27 1.27)) (justify right)))
  (property "Value" "SW_Push" (at 170.18 109.2199 90) (show_name no) (do_not_autoplace no) (effects (font (size 1.27 1.27)) (justify right)))
  (property "Footprint" "" (at 163.83 107.95 0) (hide yes) (show_name no) (do_not_autoplace no) (effects (font (size 1.27 1.27))))
  (property "Datasheet" "" (at 163.83 107.95 0) (hide yes) (show_name no) (do_not_autoplace no) (effects (font (size 1.27 1.27))))
  (property "Description" "Push button switch, generic, two pins" (at 168.91 107.95 0) (hide yes) (show_name no) (do_not_autoplace no) (effects (font (size 1.27 1.27))))
  (pin "1")
  (pin "2"))
 (symbol
  (lib_id "sym_lib:UART_Port")
  (at 199.39 86.36 0)
  (unit 1)
  (body_style 1)
  (exclude_from_sim no)
  (in_bom yes)
  (on_board yes)
  (in_pos_files yes)
  (dnp no)
  (property "Reference" "U5" (at 200.406 80.772 0) (show_name no) (do_not_autoplace no) (effects (font (size 1.27 1.27))))
  (property "Value" "" (at 199.39 86.36 0) (show_name no) (do_not_autoplace no) (effects (font (size 1.27 1.27))))
  (property "Footprint" "" (at 199.39 86.36 0) (hide yes) (show_name no) (do_not_autoplace no) (effects (font (size 1.27 1.27))))
  (property "Datasheet" "" (at 199.39 86.36 0) (hide yes) (show_name no) (do_not_autoplace no) (effects (font (size 1.27 1.27))))
  (property "Description" "" (at 199.39 86.36 0) (hide yes) (show_name no) (do_not_autoplace no) (effects (font (size 1.27 1.27))))
  (pin "3")
  (pin "1")
  (pin "2"))
 (symbol
  (lib_id "power:+3.3V")
  (at 60.96 99.06 0)
  (unit 1)
  (body_style 1)
  (exclude_from_sim no)
  (in_bom yes)
  (on_board yes)
  (in_pos_files yes)
  (dnp no)
  (fields_autoplaced yes)
  (property "Reference" "#PWR02" (at 60.96 102.87 0) (hide yes) (show_name no) (do_not_autoplace no) (effects (font (size 1.27 1.27))))
  (property "Value" "+3.3V" (at 60.96 93.98 0) (show_name no) (do_not_autoplace no) (effects (font (size 1.27 1.27))))
  (property "Footprint" "" (at 60.96 99.06 0) (hide yes) (show_name no) (do_not_autoplace no) (effects (font (size 1.27 1.27))))
  (property "Datasheet" "" (at 60.96 99.06 0) (hide yes) (show_name no) (do_not_autoplace no) (effects (font (size 1.27 1.27))))
  (property "Description" "Power symbol creates a global label with name \"+3.3V\"" (at 60.96 99.06 0) (hide yes) (show_name no) (do_not_autoplace no) (effects (font (size 1.27 1.27))))
  (pin "1"))
 (symbol
  (lib_id "Device:C")
  (at 106.68 100.33 90)
  (unit 1)
  (body_style 1)
  (exclude_from_sim no)
  (in_bom yes)
  (on_board yes)
  (in_pos_files yes)
  (dnp no)
  (property "Reference" "C1" (at 106.68 94.742 90) (show_name no) (do_not_autoplace no) (effects (font (size 1.27 1.27))))
  (property "Value" "47u" (at 106.68 96.774 90) (show_name no) (do_not_autoplace no) (effects (font (size 1.27 1.27))))
  (property "Footprint" "" (at 110.49 99.3648 0) (hide yes) (show_name no) (do_not_autoplace no) (effects (font (size 1.27 1.27))))
  (property "Datasheet" "" (at 106.68 100.33 0) (hide yes) (show_name no) (do_not_autoplace no) (effects (font (size 1.27 1.27))))
  (property "Description" "Unpolarized capacitor" (at 106.68 100.33 0) (hide yes) (show_name no) (do_not_autoplace no) (effects (font (size 1.27 1.27))))
  (pin "1")
  (pin "2"))
 (sheet_instances
  (path ""
   (page "1")))
 (embedded_fonts no))
